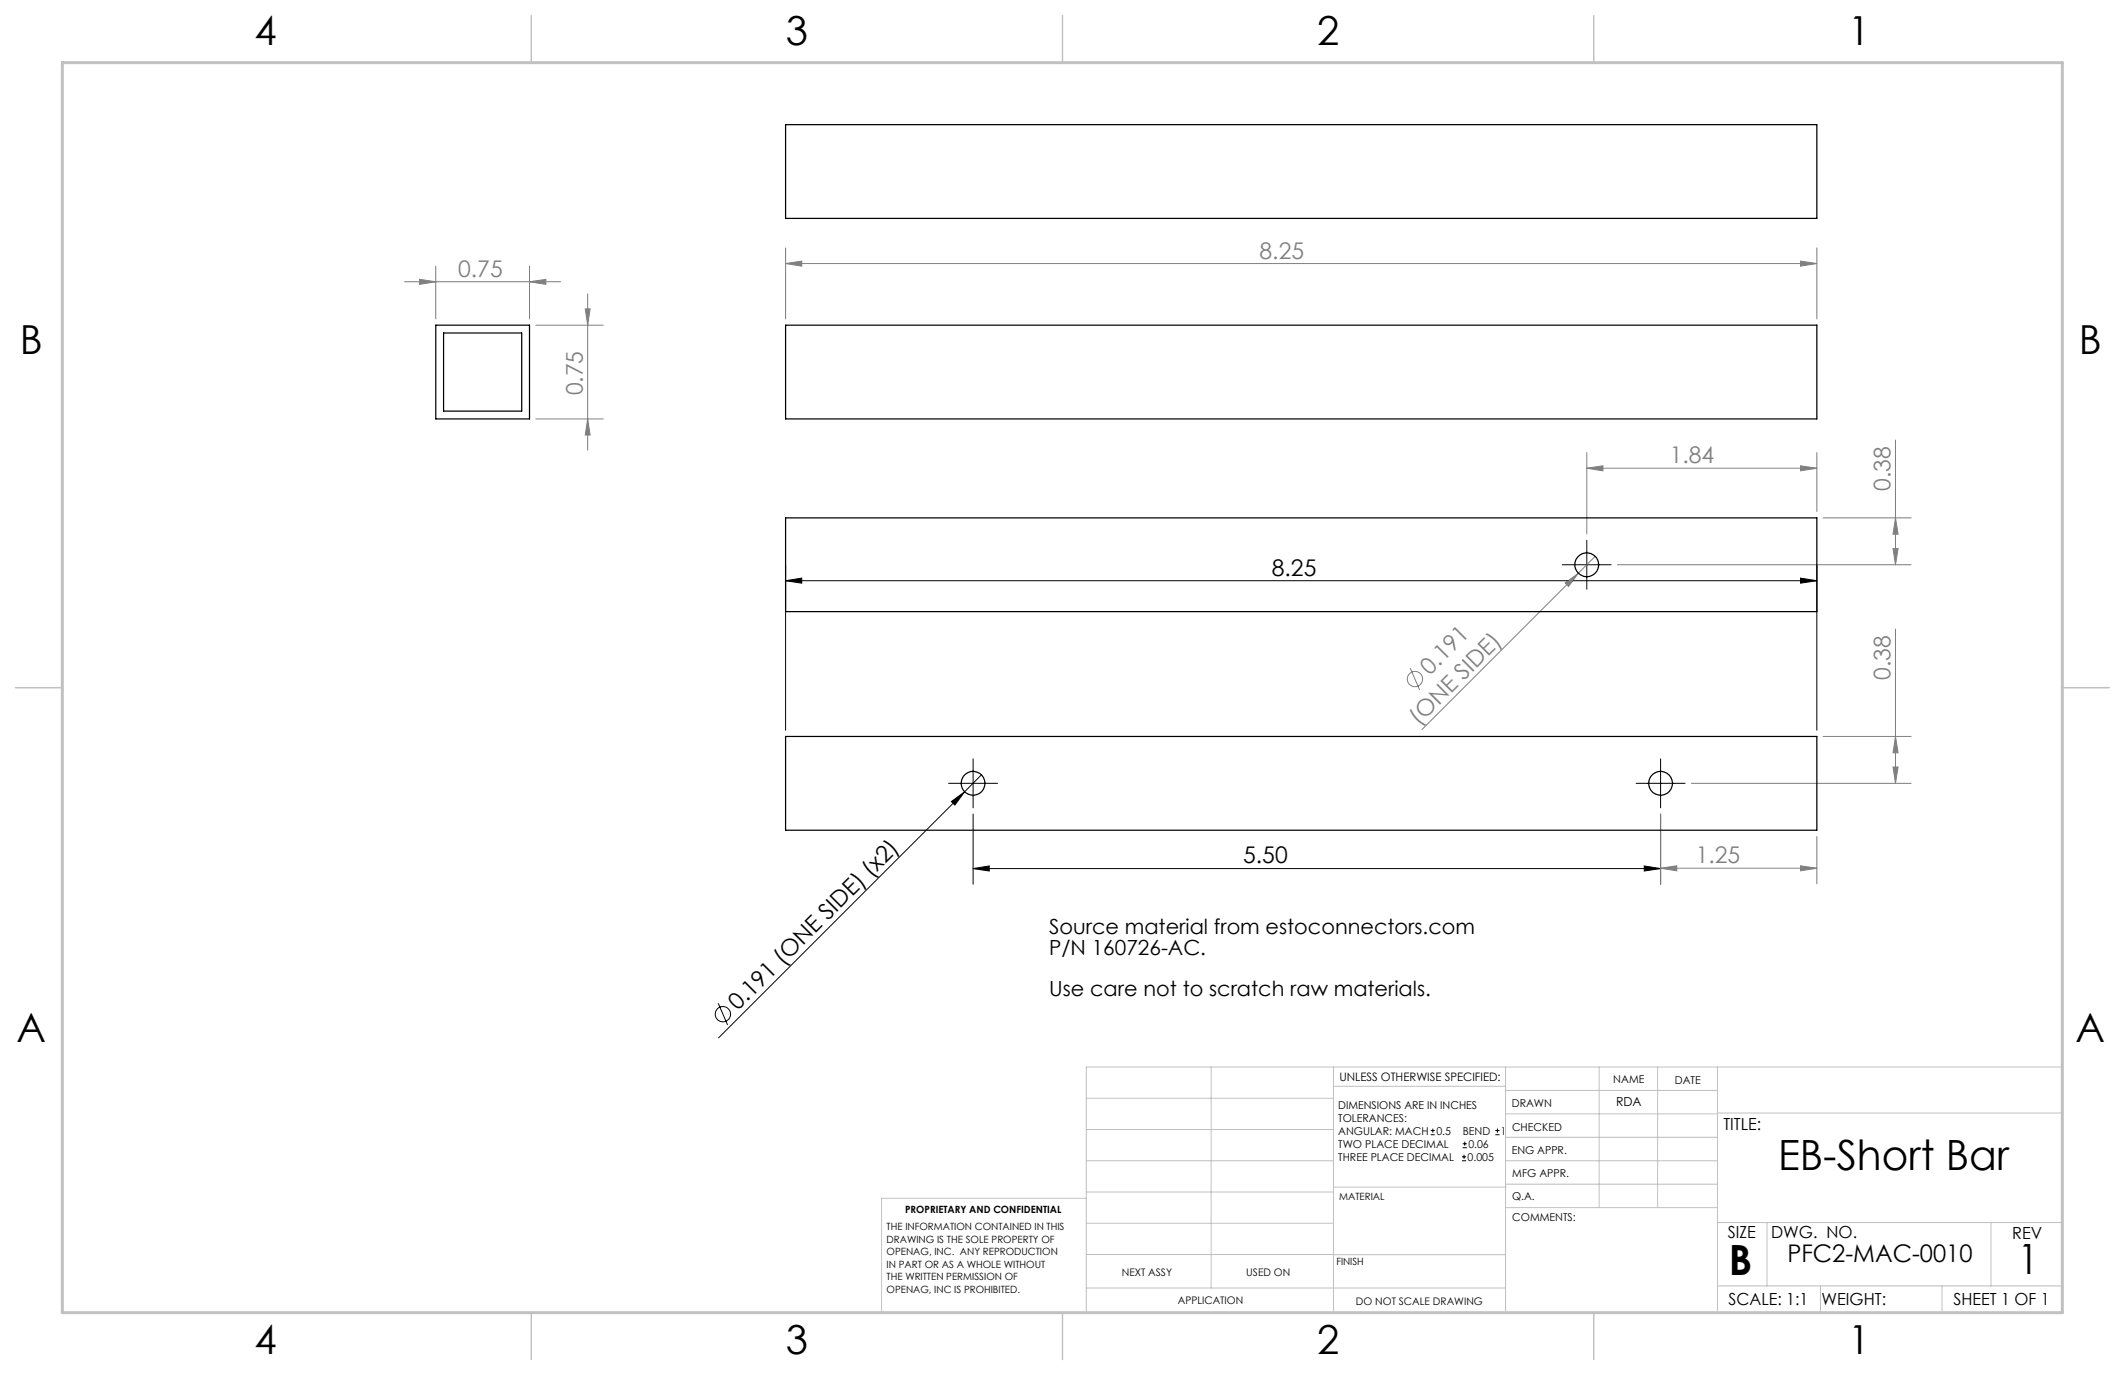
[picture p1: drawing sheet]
<svg xmlns="http://www.w3.org/2000/svg" width="432mm" height="279mm" viewBox="0 0 432 279" stroke-linecap="round" stroke-linejoin="round" font-family="sans-serif">
<g fill="none" stroke="#808080" stroke-width=".2">
<path d="M82.2 57.3h31.7M85.3 56.8l3.2 .5-3.2 .5zM88.5 54.1v10.7M107.6 57.3l3.3-.5v1zM107.6 54.1v10.7M119.4 59.7v31.8M159.6 53.6l3.3-.5v1zM159.6 50.4v14.4M159.6 53.6h209.6M365.9 53.1l3.3 .5-3.3 .5zM369.2 50.4v14.4M108.9 66.1h13.7"/>
<path d="M118.9 62.8h1l-.5 3.3zM108.9 85.1h13.7M119.4 85.1l.5 3.3h-1zM322.4 95.1l3.3-.4v1zM322.4 92v16.5M322.4 95.1h46.8M365.9 94.7l3.3 .4-3.3 .6zM369.2 92v12M385.2 89.4v25.4M318 118.5l2.7-2-2 2.7zM324.1 113.1l-35.2 35.2M328.6 114.8h59.7"/>
<path d="M370.5 105.2h17.8M384.7 111.5h1l-.5 3.3zM385.2 105.2l.5 3.3h-1zM286.6 135.8l1.9 4.4M385.2 127.8v31.4M343.7 159.2h44.6M370.5 149.6h17.8M384.7 155.9h1l-.5 3.3zM385.2 149.6l.5 3.4h-1zM337.4 176.4l3.3-.5v1.1zM337.4 165.4v14.2M337.4 176.4h31.8"/>
<path d="M365.9 175.9l3.3 .5-3.3 .6zM369.2 170v9.6"/>
<circle cx="287.5" cy="138" r="1.56"/>
</g>
<g fill="none" stroke="#000" stroke-width=".2">
<path d="M159.6 118l3.3-.5v1zM159.6 114.8v33.6M159.6 118h209.6M317.5 114.8h9.9M322.4 109.8v9.9M365.9 117.5l3.3 .5-3.3 .5zM369.2 114.8v33.6M192.8 159.2h9.9M197.7 154.2v9.9M199.4 157.4l-3.4 3.5M332.5 159.2h9.9M337.4 154.2v9.9"/>
<path d="M193.3 162.9l2.7-2-2 2.7zM196 160.9l-50 50M197.7 176.5l3.3-.5v1zM197.7 165.4v14.3M197.7 176.5h139.7M334.1 176l3.3 .5-3.3 .5zM337.4 165.4v14.3M145.9 203.9l1.9 4.4M290.7 230.6h.8M290.7 229.7h.8M291.1 229.3v.9M297.1 235.9h.8"/>
<path d="M297.1 235.1h.8M297.2 233.2h.9M297.2 232.4h.9M297.5 234.6v.9M297.6 232v.8M303.8 230.6h.9M303.8 229.7h.9M304.3 229.3v.9"/>
<circle cx="146.9" cy="206.1" r="1.55"/>
</g>
<g fill="none" stroke="#c0c0c0" stroke-width=".2">
<path d="M246.1 216.8v44.9M271 216.8v49.9M305.9 216.8v49.9M324.9 216.8v28.6M336.8 216.8v28.6M349 216.8v49.9M220.7 235.9h50.3M220.7 229.5h50.3M220.7 223.2h50.3M271 220.7h34.9M305.9 231.1h43.1M305.9 226.3h43.1"/>
<path d="M305.9 221.6h43.1M305.9 235.9h43.1M349 226.2h70.1M220.7 243.5h-41.6v23.2h240v-49.9h-198.4v49.9M220.7 248.6h50.3M220.7 242.2h50.3M220.7 254.9h50.3M271 255h34.9M271 241.2h35M305.9 240.6h43.1M306 245.4h43M349 248.4h70.1"/>
<path d="M359.1 248.4v12.9M404.6 248.4v12.9M220.7 261.7h85.2M349 261.3h70.1M369.9 261.3v5.4M394.6 261.3v5.4"/>
</g>
<path d="M107.9 3.2v9.5M215.9 3.2v9.5M323.8 3.2v9.5M3.1 139.7h9.6M419.1 139.7h9.5M107.9 266.7v9.6M215.9 266.7v9.6M323.8 266.7v9.6" fill="none" stroke="#c0c0c0" stroke-width=".3"/>
<path d="M12.7 12.7h406.4v254h-406.4z" fill="none" stroke="#c0c0c0" stroke-width=".6"/>
<g fill="#000">
<path d="M193.3 162.9l2.7-2-2 2.7z"/>
<path d="M159.6 118l3.3-.5v1zM365.9 117.5l3.3 .5-3.3 .5z"/>
<path d="M334.1 176l3.3 .5-3.3 .5zM197.7 176.5l3.3-.5v1z"/>
</g>
<g fill="#808080">
<path d="M318 118.5l2.7-2-2 2.7z"/>
<path d="M365.9 53.1l3.3 .5-3.3 .5zM159.6 53.6l3.3-.5v1z"/>
<path d="M322.4 95.1l3.3-.4v1zM365.9 94.7l3.3 .4-3.3 .6zM337.4 176.4l3.3-.5v1.1zM365.9 175.9l3.3 .5-3.3 .6z"/>
<path d="M384.7 111.5h1l-.5 3.3zM385.2 105.2l.5 3.3h-1zM384.7 155.9h1l-.5 3.3zM385.2 149.6l.5 3.4h-1z"/>
<path d="M118.9 62.8h1l-.5 3.3zM119.4 85.1l.5 3.3h-1z"/>
<path d="M85.3 56.8l3.2 .5-3.2 .5zM107.6 57.3l3.3-.5v1z"/>
</g>
<g fill="none" stroke="#000" stroke-width=".25">
<path d="M159.6 25.3h209.6v19.1h-209.6zM88.5 66.1h19.1v19h-19.1zM90.1 67.7h15.9v15.8h-15.9zM159.6 66.1h209.6v19h-209.6zM159.6 105.2h209.6v19.1h-209.6zM159.6 149.6h209.6v19.1h-209.6z"/>
<circle cx="322.4" cy="114.8" r="2.43"/>
<circle cx="197.7" cy="159.2" r="2.43"/>
<circle cx="337.4" cy="159.2" r="2.43"/>
</g>
<g font-size="8.5">
<text x="361.3" y="237.7">EB-Short Bar</text>
<text x="351.3" y="259">B</text>
<text x="410" y="258.9">1</text>
</g>
<g font-size="8.1">
<text x="51.7" y="9.1">4</text>
<text x="159.7" y="9.1">3</text>
<text x="267.6" y="9.1">2</text>
<text x="375.6" y="9.1">1</text>
<text x="4" y="72">B</text>
<text x="422.4" y="72">B</text>
<text x="3.3" y="211.7">A</text>
<text x="421.7" y="211.7">A</text>
<text x="51.7" y="275.2">4</text>
<text x="159.7" y="275.2">3</text>
<text x="267.6" y="275.2">2</text>
<text x="375.6" y="275.2">1</text>
</g>
<text font-size="4.9" x="363.2" y="256.5">PFC2-MAC-0010</text>
<g font-size="4.7" fill="#808080">
<text x="256" y="52.5">8.25</text>
<text x="93.1" y="56.2">0.75</text>
<text x="118.4" y="80.3" transform="rotate(-90 118.4 80.3)">0.75</text>
<text x="339.3" y="94.1">1.84</text>
<text x="384.2" y="99.7" transform="rotate(-90 384.2 99.7)">0.38</text>
<text x="290.6" y="137.4" transform="rotate(-45 290.6 137.4)">0.191</text>
<text x="384.2" y="138.2" transform="rotate(-90 384.2 138.2)">0.38</text>
<text x="288.3" y="147.6" transform="rotate(-45 288.3 147.6)">(ONE SIDE)</text>
<text x="344.6" y="175.4">1.25</text>
</g>
<g font-size="4.7">
<text x="258.4" y="117">8.25</text>
<text x="252.6" y="175.4">5.50</text>
<text x="149.9" y="205.5" transform="rotate(-45 149.9 205.5)">0.191 (ONE SIDE) (x2)</text>
</g>
<g font-size="4.2">
<text x="213.2" y="189.8">Source material from estoconnectors.com</text>
<text x="213.2" y="194">P/N 160726-AC.</text>
<text x="213.2" y="202.3">Use care not to scratch raw materials.</text>
</g>
<g font-size="3.4">
<text x="350.2" y="229.5">TITLE:</text>
<text x="351.1" y="251.6">SIZE</text>
<text x="359.9" y="251.6">DWG. NO.</text>
<text x="408.9" y="251.7">REV</text>
<text x="351.2" y="265.2">SCALE: 1:1</text>
<text x="370.1" y="265.3">WEIGHT:</text>
<text x="396.9" y="265.2">SHEET 1 OF 1</text>
</g>
<text font-size="2.5" x="328.4" y="224.8">RDA</text>
<text font-size="2.4" x="272.2" y="219.7">UNLESS OTHERWISE SPECIFIED:</text>
<g font-size="2.2">
<text x="327.8" y="220.1">NAME</text>
<text x="340.3" y="220.2">DATE</text>
<text x="271.9" y="225.3">DIMENSIONS ARE IN INCHES</text>
<text x="271.9" y="227.9">TOLERANCES:</text>
<text x="307.2" y="224.9">DRAWN</text>
<text x="271.9" y="233.2">TWO PLACE DECIMAL</text>
<text x="271.9" y="230.6">ANGULAR: MACH</text>
<text x="291.9" y="230.6">0.5</text>
<text x="297.2" y="230.6">BEND</text>
<text x="298.4" y="233.2">0.06</text>
<text x="305" y="230.6">1</text>
<text x="307.3" y="229.8">CHECKED</text>
<text x="271.9" y="235.9">THREE PLACE DECIMAL</text>
<text x="298.2" y="235.9">0.005</text>
<text x="307.2" y="234.5">ENG APPR.</text>
<text x="307.3" y="239.2">MFG APPR.</text>
<text x="307.3" y="243.9">Q.A.</text>
<text x="307.3" y="248.1">COMMENTS:</text>
</g>
<g font-size="2.1">
<text x="227.9" y="259.2">NEXT ASSY</text>
<text x="253.3" y="259.2">USED ON</text>
<text x="239.3" y="265">APPLICATION</text>
<text x="275.5" y="265.1">DO NOT SCALE DRAWING</text>
</g>
<g font-size="2">
<text x="272.1" y="243.9">MATERIAL</text>
<text x="180.2" y="250">THE INFORMATION CONTAINED IN THIS</text>
<text x="183.9" y="246.4">PROPRIETARY AND CONFIDENTIAL</text>
<text x="180.2" y="252.5">DRAWING IS THE SOLE PROPERTY OF</text>
<text x="180.2" y="255.1">OPENAG, INC. ANY REPRODUCTION</text>
<text x="180.2" y="257.6">IN PART OR AS A WHOLE WITHOUT</text>
<text x="271.5" y="257">FINISH</text>
<text x="180.2" y="260.1">THE WRITTEN PERMISSION OF</text>
<text x="180.2" y="262.6">OPENAG, INC IS PROHIBITED.</text>
</g>
</svg>
